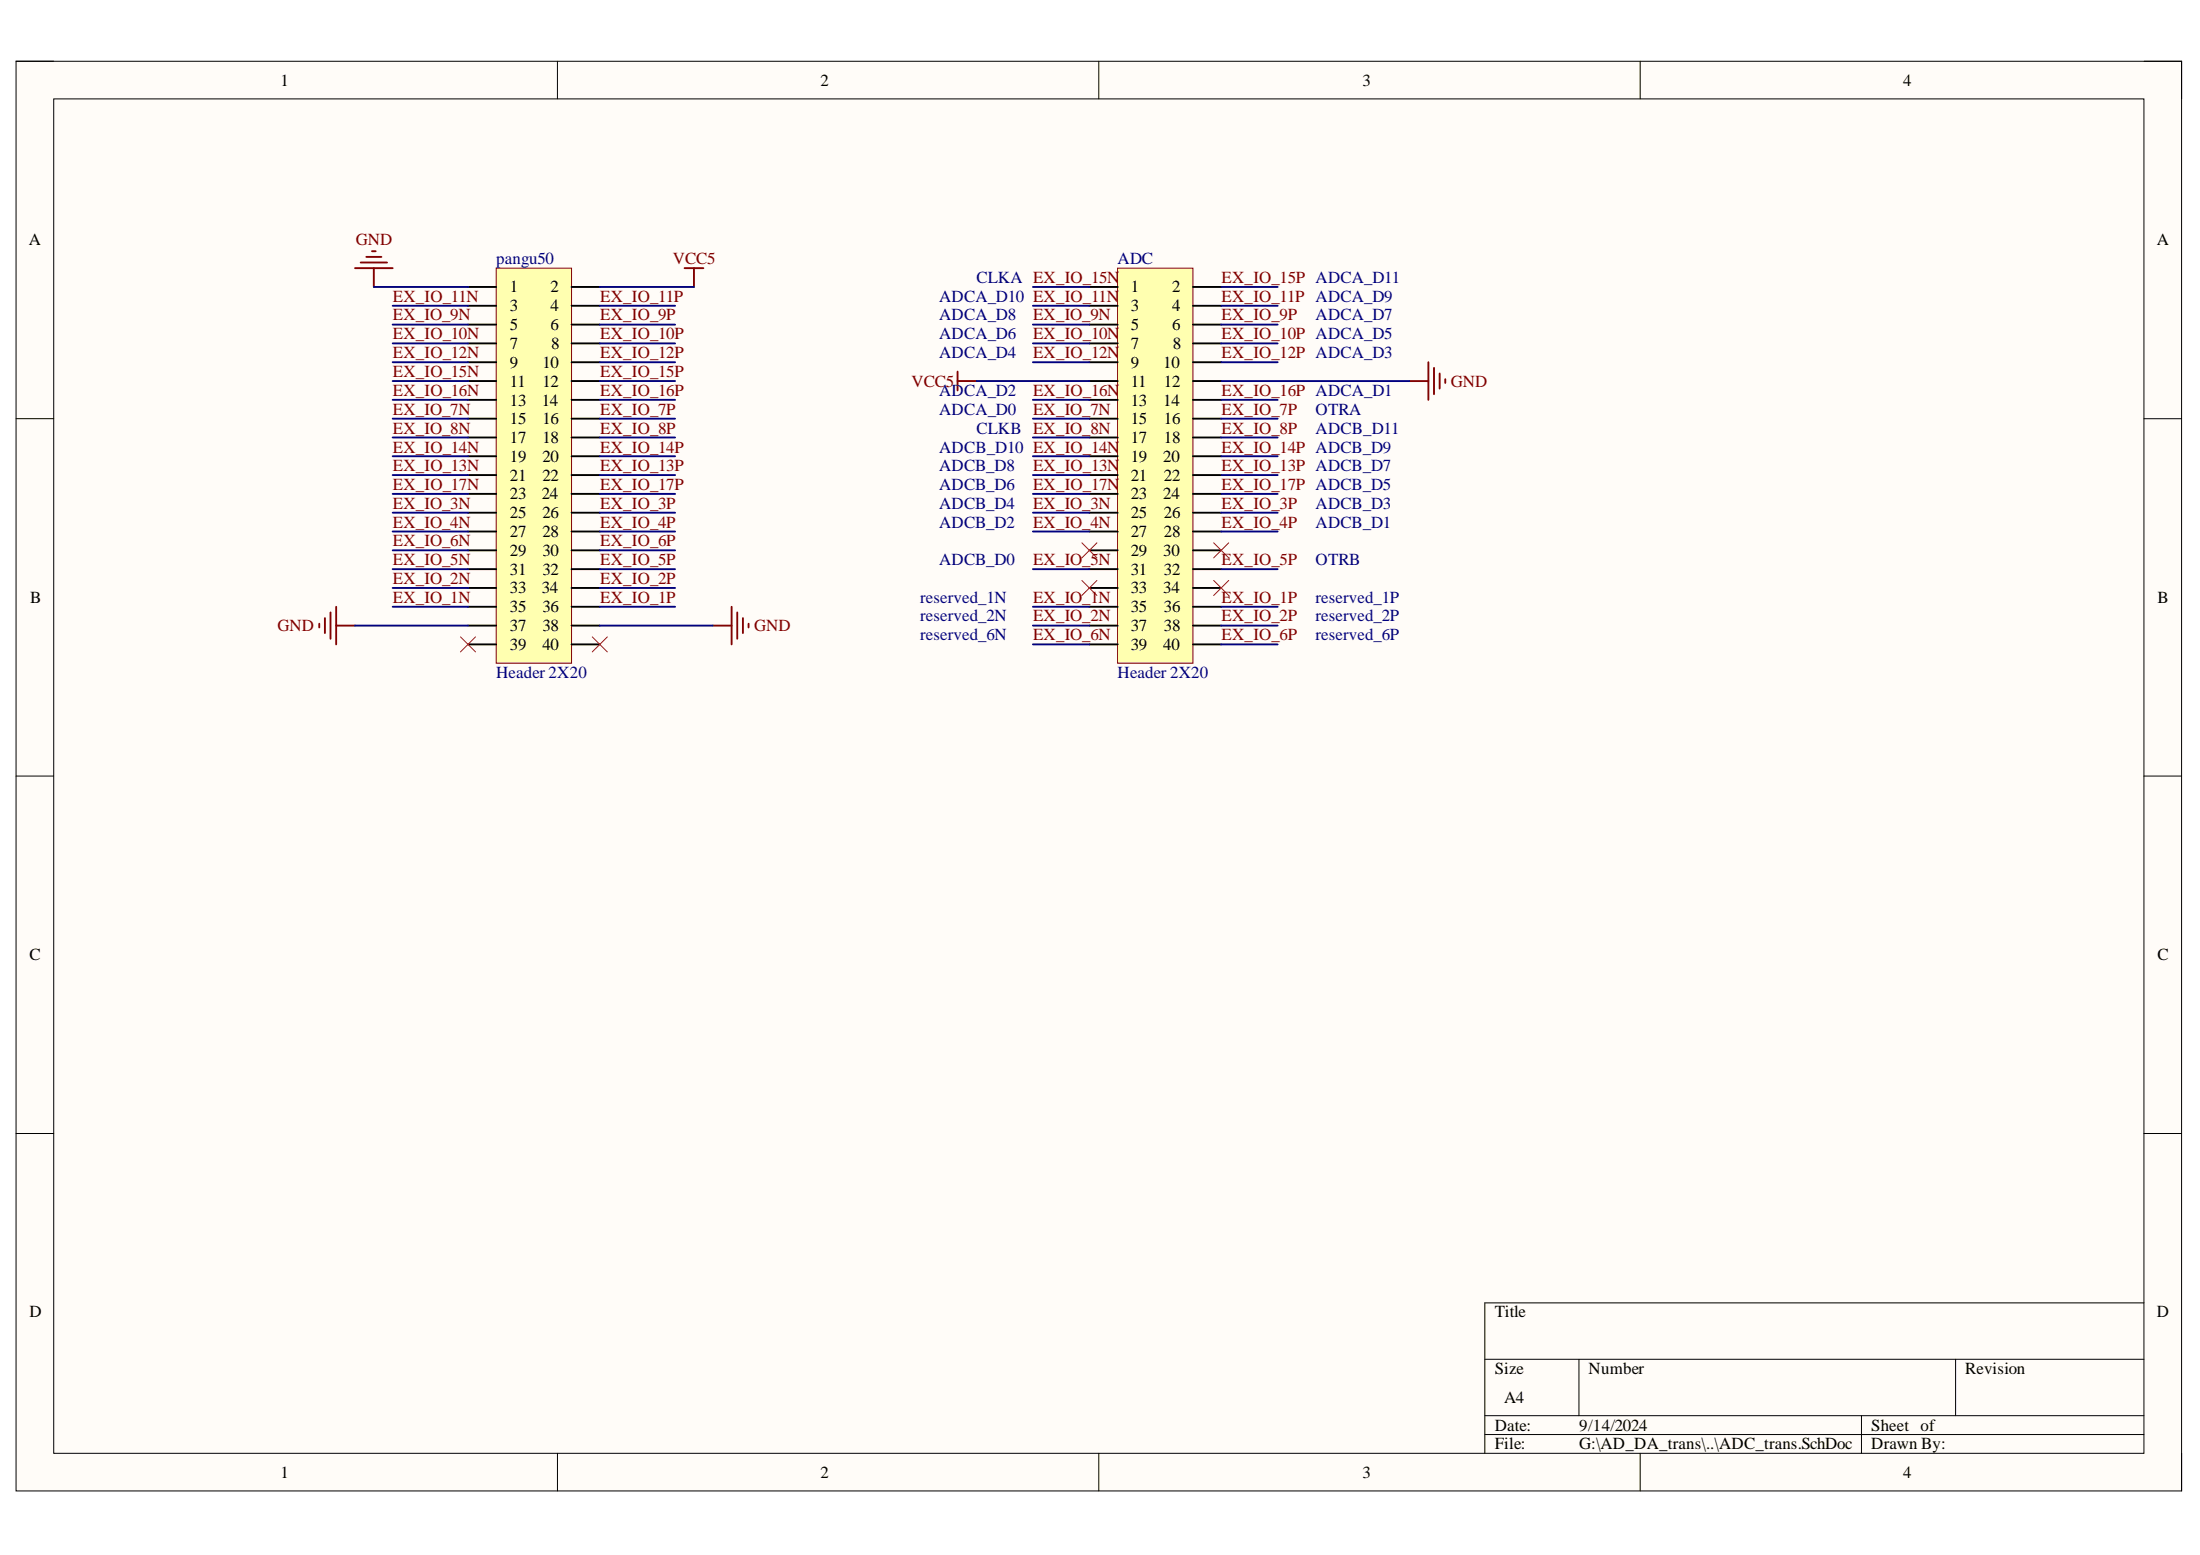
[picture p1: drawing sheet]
<svg xmlns="http://www.w3.org/2000/svg" width="297mm" height="210mm" viewBox="0 0 297 210" stroke-linecap="round" stroke-linejoin="round" font-family="sans-serif">
<path d="M2.2 8.3h292.4v193h-292.4z" fill-rule="evenodd" fill="#fffcf8"/>
<path d="M2.2 8.3h292.4v193h-292.4z" fill="none" stroke="#000" stroke-width=".14"/>
<path d="M7.3 13.4h282.2v182.8h-282.2z" fill-rule="evenodd" fill="#fffcf8"/>
<g fill="none" stroke="#000" stroke-width=".14">
<path d="M2.2 8.3h5.1M7.3 13.4h282.2v182.8h-282.2zM75.3 8.3v5M148.4 8.3v5M221.5 8.3v5.1M289.5 8.3h5.1v5.1M2.2 56.5h5.1M289.5 56.5h5.1M2.2 104.8h5.1M289.5 104.8h5.1M2.2 153h5.1M289.5 153h5.1"/>
<path d="M289.5 175.9h-89v20.3M75.3 196.2v5.1M148.4 196.2v5.1M200.5 183.5h89M200.5 191.1h89M200.5 193.6h89M213.2 183.5v7.6M221.5 196.2v5.1M251.3 191.1v5.1M264 183.5v7.6M294.6 196.2v5.1"/>
</g>
<path d="M67 36.2h10.2v53.3h-10.2z" fill-rule="evenodd" fill="#ffffb0"/>
<path d="M67 36.2h10.2v53.3h-10.2z" fill="none" stroke="#800000" stroke-width=".14"/>
<g fill="none" stroke="#000" stroke-width=".25">
<path d="M63.2 38.7h3.8M77.2 38.7h3.8M63.2 41.3h3.8M63.2 43.8h3.8M63.2 46.4h3.8M63.2 48.9h3.8M63.2 51.4h3.8M63.2 54h3.8M63.2 56.5h3.8M63.2 59.1h3.8M77.2 41.3h3.8M77.2 43.8h3.8"/>
<path d="M77.2 46.4h3.8M77.2 48.9h3.8M77.2 51.4h3.8M77.2 54h3.8M77.2 56.5h3.8M77.2 59.1h3.8M63.2 61.6h3.8M63.2 64.1h3.8M63.2 66.7h3.8M63.2 69.2h3.8M63.2 71.7h3.8M63.2 74.3h3.8"/>
<path d="M63.2 76.8h3.8M63.2 79.4h3.8M77.2 61.6h3.8M77.2 64.1h3.8M77.2 66.7h3.8M77.2 69.2h3.8M77.2 71.7h3.8M77.2 74.3h3.8M77.2 76.8h3.8M77.2 79.4h3.8M63.2 81.9h3.8M63.2 84.4h3.8"/>
<path d="M63.2 87h3.8M77.2 81.9h3.8M77.2 84.4h3.8M77.2 87h3.8"/>
</g>
<g fill="none" stroke="#800000" stroke-width=".25">
<path d="M47.9 36.2h5.1M48.7 35.4h3.6M49.5 34.7h2M50.2 33.9h.5M50.5 36.2v2.5M92.4 36.2h2.6M93.7 36.2v2.5M43.1 84.2v.5M43.9 83.4v2.1M44.6 82.7v3.5M45.4 81.9v5.1M45.4 84.4h2.5"/>
<path d="M96.2 84.4h2.6M98.8 81.9v5.1M99.5 82.7v3.5M100.3 83.4v2.1M101.1 84.2v.5"/>
</g>
<path d="M150.9 36.2h10.2v53.3h-10.2z" fill-rule="evenodd" fill="#ffffb0"/>
<path d="M150.9 36.2h10.2v53.3h-10.2z" fill="none" stroke="#800000" stroke-width=".14"/>
<g fill="none" stroke="#000" stroke-width=".25">
<path d="M147.1 38.7h3.8M161.1 38.7h3.8M147.1 41.3h3.8M147.1 43.8h3.8M147.1 46.4h3.8M147.1 48.9h3.8M147.1 51.4h3.8M147.1 54h3.8M147.1 56.5h3.8M147.1 59.1h3.8M161.1 41.3h3.8M161.1 43.8h3.8"/>
<path d="M161.1 46.4h3.8M161.1 48.9h3.8M161.1 51.4h3.8M161.1 54h3.8M161.1 56.5h3.8M161.1 59.1h3.8M147.1 61.6h3.8M147.1 64.1h3.8M147.1 66.7h3.8M147.1 69.2h3.8M147.1 71.7h3.8M147.1 74.3h3.8"/>
<path d="M147.1 76.8h3.8M147.1 79.4h3.8M161.1 61.6h3.8M161.1 64.1h3.8M161.1 66.7h3.8M161.1 69.2h3.8M161.1 71.7h3.8M161.1 74.3h3.8M161.1 76.8h3.8M161.1 79.4h3.8M147.1 81.9h3.8M147.1 84.4h3.8"/>
<path d="M147.1 87h3.8M161.1 81.9h3.8M161.1 84.4h3.8M161.1 87h3.8"/>
</g>
<g fill="none" stroke="#000080" stroke-width=".25">
<path d="M50.5 38.7h12.7M81 38.7h12.7M139.5 38.7h7.6M164.9 38.7h7.6M53 41.3h10.2M53 43.8h10.2M53 46.4h10.2M53 48.9h10.2M53 51.4h10.2M53 54h10.2M53 56.5h10.2M53 59.1h10.2"/>
<path d="M81 41.3h10.2M81 43.8h10.2M81 46.4h10.2M81 48.9h10.2M81 51.4h10.2M81 54h10.2M81 56.5h10.2M81 59.1h10.2M131.8 51.4h15.3M139.5 41.3h7.6M139.5 43.8h7.6M139.5 46.4h7.6"/>
<path d="M139.5 48.9h7.6M139.5 54h7.6M139.5 56.5h7.6M139.5 59.1h7.6M164.9 41.3h7.6M164.9 43.8h7.6M164.9 46.4h7.6M164.9 48.9h7.6M164.9 54h7.6M164.9 56.5h7.6M164.9 59.1h7.6M164.9 51.4h25.4"/>
<path d="M53 61.6h10.2M53 64.1h10.2M53 66.7h10.2M53 69.2h10.2M53 71.7h10.2M53 74.3h10.2M53 76.8h10.2M53 79.4h10.2M81 61.6h10.2M81 64.1h10.2M81 66.7h10.2M81 69.2h10.2"/>
<path d="M81 71.7h10.2M81 74.3h10.2M81 76.8h10.2M81 79.4h10.2M139.5 61.6h7.6M139.5 64.1h7.6M139.5 66.7h7.6M139.5 69.2h7.6M139.5 71.7h7.6M139.5 76.8h7.6M164.9 61.6h7.6M164.9 64.1h7.6"/>
<path d="M164.9 66.7h7.6M164.9 69.2h7.6M164.9 71.7h7.6M164.9 76.8h7.6M47.9 84.4h15.3M53 81.9h10.2M81 81.9h10.2M81 84.4h15.2M139.5 81.9h7.6M139.5 84.4h7.6M139.5 87h7.6M164.9 81.9h7.6"/>
<path d="M164.9 84.4h7.6M164.9 87h7.6"/>
</g>
<path d="M129.3 50.2v2.5M129.3 51.4h2.5M190.3 51.4h2.6M192.9 48.9v5.1M193.6 49.7v3.5M194.4 50.4v2.1M195.1 51.2v.5" fill="none" stroke="#800000" stroke-width=".25"/>
<path d="M146.1 73.3l2 2M146.1 78.4l2 2M148.1 73.3l-2 2M148.1 78.4l-2 2M163.9 73.3l2 2M163.9 78.4l2 2M165.9 73.3l-2 2M165.9 78.4l-2 2M62.2 86l2 2M64.2 86l-2 2M80 86l2 2M82 86l-2 2" fill="none" stroke="#f00" stroke-width=".14"/>
<g font-size="2.3">
<text x="37.9" y="11.6">1</text>
<text x="110.8" y="11.6">2</text>
<text x="184" y="11.6">3</text>
<text x="257" y="11.6">4</text>
<text x="3.9" y="33.1">A</text>
<text x="291.2" y="33.1">A</text>
<text x="68.8" y="39.5">1</text>
<text x="68.8" y="42">3</text>
<text x="74.3" y="39.5">2</text>
<text x="74.3" y="42">4</text>
<text x="152.7" y="39.5">1</text>
<text x="152.7" y="42">3</text>
<text x="158.3" y="39.5">2</text>
<text x="158.3" y="42">4</text>
<text x="68.8" y="44.5">5</text>
<text x="68.8" y="47.1">7</text>
<text x="74.3" y="44.5">6</text>
<text x="74.4" y="47.1">8</text>
<text x="152.7" y="44.5">5</text>
<text x="152.7" y="47.1">7</text>
<text x="158.3" y="44.5">6</text>
<text x="158.3" y="47.1">8</text>
<text x="68.8" y="49.7">9</text>
<text x="68.8" y="52.2">11</text>
<text x="73.2" y="49.7">10</text>
<text x="73.2" y="52.2">12</text>
<text x="152.7" y="49.7">9</text>
<text x="152.7" y="52.2">11</text>
<text x="157.1" y="49.7">10</text>
<text x="157.2" y="52.2">12</text>
<text x="68.8" y="54.7">13</text>
<text x="68.8" y="57.3">15</text>
<text x="68.8" y="59.8">17</text>
<text x="73.2" y="54.7">14</text>
<text x="73.2" y="57.3">16</text>
<text x="73.2" y="59.8">18</text>
<text x="152.7" y="54.7">13</text>
<text x="152.7" y="57.3">15</text>
<text x="152.7" y="59.8">17</text>
<text x="157.1" y="54.7">14</text>
<text x="157.2" y="57.3">16</text>
<text x="157.2" y="59.8">18</text>
<text x="68.8" y="62.3">19</text>
<text x="68.8" y="64.9">21</text>
<text x="73.2" y="62.3">20</text>
<text x="73.2" y="64.9">22</text>
<text x="152.7" y="62.3">19</text>
<text x="152.7" y="64.9">21</text>
<text x="157.1" y="62.3">20</text>
<text x="157.2" y="64.9">22</text>
<text x="68.8" y="67.4">23</text>
<text x="68.8" y="70">25</text>
<text x="73.2" y="67.4">24</text>
<text x="73.2" y="70">26</text>
<text x="152.7" y="67.4">23</text>
<text x="152.7" y="70">25</text>
<text x="157.1" y="67.4">24</text>
<text x="157.2" y="70">26</text>
<text x="68.8" y="72.5">27</text>
<text x="68.8" y="75">29</text>
<text x="68.8" y="77.6">31</text>
<text x="73.2" y="72.5">28</text>
<text x="73.2" y="75">30</text>
<text x="73.2" y="77.6">32</text>
<text x="152.7" y="72.5">27</text>
<text x="152.7" y="75">29</text>
<text x="152.7" y="77.6">31</text>
<text x="157.1" y="75">30</text>
<text x="157.2" y="72.5">28</text>
<text x="157.2" y="77.6">32</text>
<text x="4.1" y="81.4">B</text>
<text x="68.8" y="80.1">33</text>
<text x="68.8" y="82.6">35</text>
<text x="73.2" y="80.1">34</text>
<text x="73.2" y="82.6">36</text>
<text x="152.7" y="80.1">33</text>
<text x="152.7" y="82.6">35</text>
<text x="157.1" y="80.1">34</text>
<text x="157.2" y="82.6">36</text>
<text x="291.3" y="81.4">B</text>
<text x="68.8" y="85.2">37</text>
<text x="68.8" y="87.7">39</text>
<text x="73.2" y="85.2">38</text>
<text x="73.2" y="87.7">40</text>
<text x="152.7" y="85.2">37</text>
<text x="152.7" y="87.7">39</text>
<text x="157.1" y="87.7">40</text>
<text x="157.2" y="85.2">38</text>
<text x="4" y="129.6">C</text>
<text x="291.3" y="129.6">C</text>
<text x="4" y="177.8">D</text>
<text x="201.8" y="177.8">Title</text>
<text x="291.2" y="177.8">D</text>
<text x="201.8" y="185.5">Size</text>
<text x="214.5" y="185.5">Number</text>
<text x="265.3" y="185.5">Revision</text>
<text x="203.1" y="189.3">A4</text>
<text x="201.8" y="193.1">Date:</text>
<text x="201.8" y="195.7">File:</text>
<text x="213.2" y="193.1">9/14/2024</text>
<text x="213.2" y="195.7">G:\AD_DA_trans\..\ADC_trans.SchDoc</text>
<text x="252.6" y="193.1">Sheet of</text>
<text x="252.6" y="195.7">Drawn By:</text>
<text x="37.9" y="199.5">1</text>
<text x="110.8" y="199.5">2</text>
<text x="184" y="199.5">3</text>
<text x="257" y="199.5">4</text>
</g>
<g font-size="2.3" fill="#800000">
<text x="48" y="33.1">GND</text>
<text x="90.8" y="35.7">VCC5</text>
<text x="53" y="40.7">EX_IO_11N</text>
<text x="81" y="40.7">EX_IO_11P</text>
<text x="164.9" y="40.7">EX_IO_11P ADCA_D9</text>
<text x="164.9" y="38.2">EX_IO_15P ADCA_D11</text>
<text x="53" y="43.3">EX_IO_9N</text>
<text x="53" y="45.8">EX_IO_10N</text>
<text x="81" y="43.3">EX_IO_9P</text>
<text x="81" y="45.8">EX_IO_10P</text>
<text x="139.5" y="43.3">EX_IO_9N</text>
<text x="139.5" y="45.8">EX_IO_10N</text>
<text x="164.9" y="43.3">EX_IO_9P</text>
<text x="164.9" y="45.8">EX_IO_10P ADCA_D5</text>
<text x="53" y="48.3">EX_IO_12N</text>
<text x="53" y="50.9">EX_IO_15N</text>
<text x="53" y="53.5">EX_IO_16N</text>
<text x="81" y="48.3">EX_IO_12P</text>
<text x="81" y="50.9">EX_IO_15P</text>
<text x="81" y="53.5">EX_IO_16P</text>
<text x="123.1" y="52.2">VCC5</text>
<text x="139.5" y="48.3">EX_IO_12N</text>
<text x="139.5" y="53.5">EX_IO_16N</text>
<text x="164.9" y="48.3">EX_IO_12P ADCA_D3</text>
<text x="164.9" y="53.5">EX_IO_16P ADCA_D1</text>
<text x="195.9" y="52.2">GND</text>
<text x="53" y="56">EX_IO_7N</text>
<text x="53" y="58.5">EX_IO_8N</text>
<text x="81" y="56">EX_IO_7P</text>
<text x="81" y="58.5">EX_IO_8P</text>
<text x="139.5" y="56">EX_IO_7N</text>
<text x="164.9" y="56">EX_IO_7P</text>
<text x="164.9" y="58.5">EX_IO_8P</text>
<text x="53" y="61.1">EX_IO_14N</text>
<text x="53" y="63.6">EX_IO_13N</text>
<text x="81" y="61.1">EX_IO_14P</text>
<text x="81" y="63.6">EX_IO_13P</text>
<text x="139.5" y="63.6">EX_IO_13N</text>
<text x="164.9" y="61.1">EX_IO_14P ADCB_D9</text>
<text x="164.9" y="63.6">EX_IO_13P ADCB_D7</text>
<text x="53" y="66.2">EX_IO_17N</text>
<text x="53" y="68.7">EX_IO_3N</text>
<text x="53" y="71.2">EX_IO_4N</text>
<text x="81" y="66.2">EX_IO_17P</text>
<text x="81" y="68.7">EX_IO_3P</text>
<text x="81" y="71.2">EX_IO_4P</text>
<text x="139.5" y="66.2">EX_IO_17N</text>
<text x="139.5" y="68.7">EX_IO_3N</text>
<text x="139.5" y="71.2">EX_IO_4N</text>
<text x="164.9" y="66.2">EX_IO_17P ADCB_D5</text>
<text x="164.9" y="68.7">EX_IO_3P</text>
<text x="164.9" y="71.2">EX_IO_4P</text>
<text x="53" y="73.8">EX_IO_6N</text>
<text x="53" y="76.3">EX_IO_5N</text>
<text x="81" y="73.8">EX_IO_6P</text>
<text x="81" y="76.3">EX_IO_5P</text>
<text x="139.5" y="76.3">EX_IO_5N</text>
<text x="164.9" y="76.3">EX_IO_5P</text>
<text x="53" y="78.8">EX_IO_2N</text>
<text x="53" y="81.4">EX_IO_1N</text>
<text x="81" y="78.8">EX_IO_2P</text>
<text x="81" y="81.4">EX_IO_1P</text>
<text x="139.5" y="81.4">EX_IO_1N</text>
<text x="139.5" y="83.9">EX_IO_2N</text>
<text x="164.9" y="81.4">EX_IO_1P</text>
<text x="164.9" y="83.9">EX_IO_2P</text>
<text x="37.5" y="85.2">GND</text>
<text x="101.8" y="85.2">GND</text>
<text x="139.5" y="86.4">EX_IO_6N</text>
<text x="164.9" y="86.4">EX_IO_6P</text>
</g>
<g font-size="2.3" fill="#000080">
<text x="67" y="35.7">pangu50</text>
<text x="150.9" y="35.7">ADC</text>
<text x="126.8" y="40.7">ADCA_D10 EX_IO_11N</text>
<text x="131.9" y="38.2">CLKA EX_IO_15N</text>
<text x="126.8" y="43.3">ADCA_D8</text>
<text x="126.8" y="45.8">ADCA_D6</text>
<text x="177.6" y="43.3">ADCA_D7</text>
<text x="126.8" y="48.3">ADCA_D4</text>
<text x="126.8" y="53.5">ADCA_D2</text>
<text x="126.8" y="56">ADCA_D0</text>
<text x="131.9" y="58.5">CLKB EX_IO_8N</text>
<text x="177.6" y="56">OTRA</text>
<text x="177.6" y="58.5">ADCB_D11</text>
<text x="126.8" y="61.1">ADCB_D10 EX_IO_14N</text>
<text x="126.8" y="63.6">ADCB_D8</text>
<text x="126.8" y="66.2">ADCB_D6</text>
<text x="126.8" y="68.7">ADCB_D4</text>
<text x="126.8" y="71.2">ADCB_D2</text>
<text x="177.6" y="68.7">ADCB_D3</text>
<text x="177.6" y="71.2">ADCB_D1</text>
<text x="126.8" y="76.3">ADCB_D0</text>
<text x="177.6" y="76.3">OTRB</text>
<text x="124.2" y="81.4">reserved_1N</text>
<text x="124.2" y="83.9">reserved_2N</text>
<text x="177.6" y="81.4">reserved_1P</text>
<text x="177.6" y="83.9">reserved_2P</text>
<text x="124.2" y="86.4">reserved_6N</text>
<text x="177.6" y="86.4">reserved_6P</text>
<text x="67" y="91.5">Header 2X20</text>
<text x="150.9" y="91.5">Header 2X20</text>
</g>
</svg>
